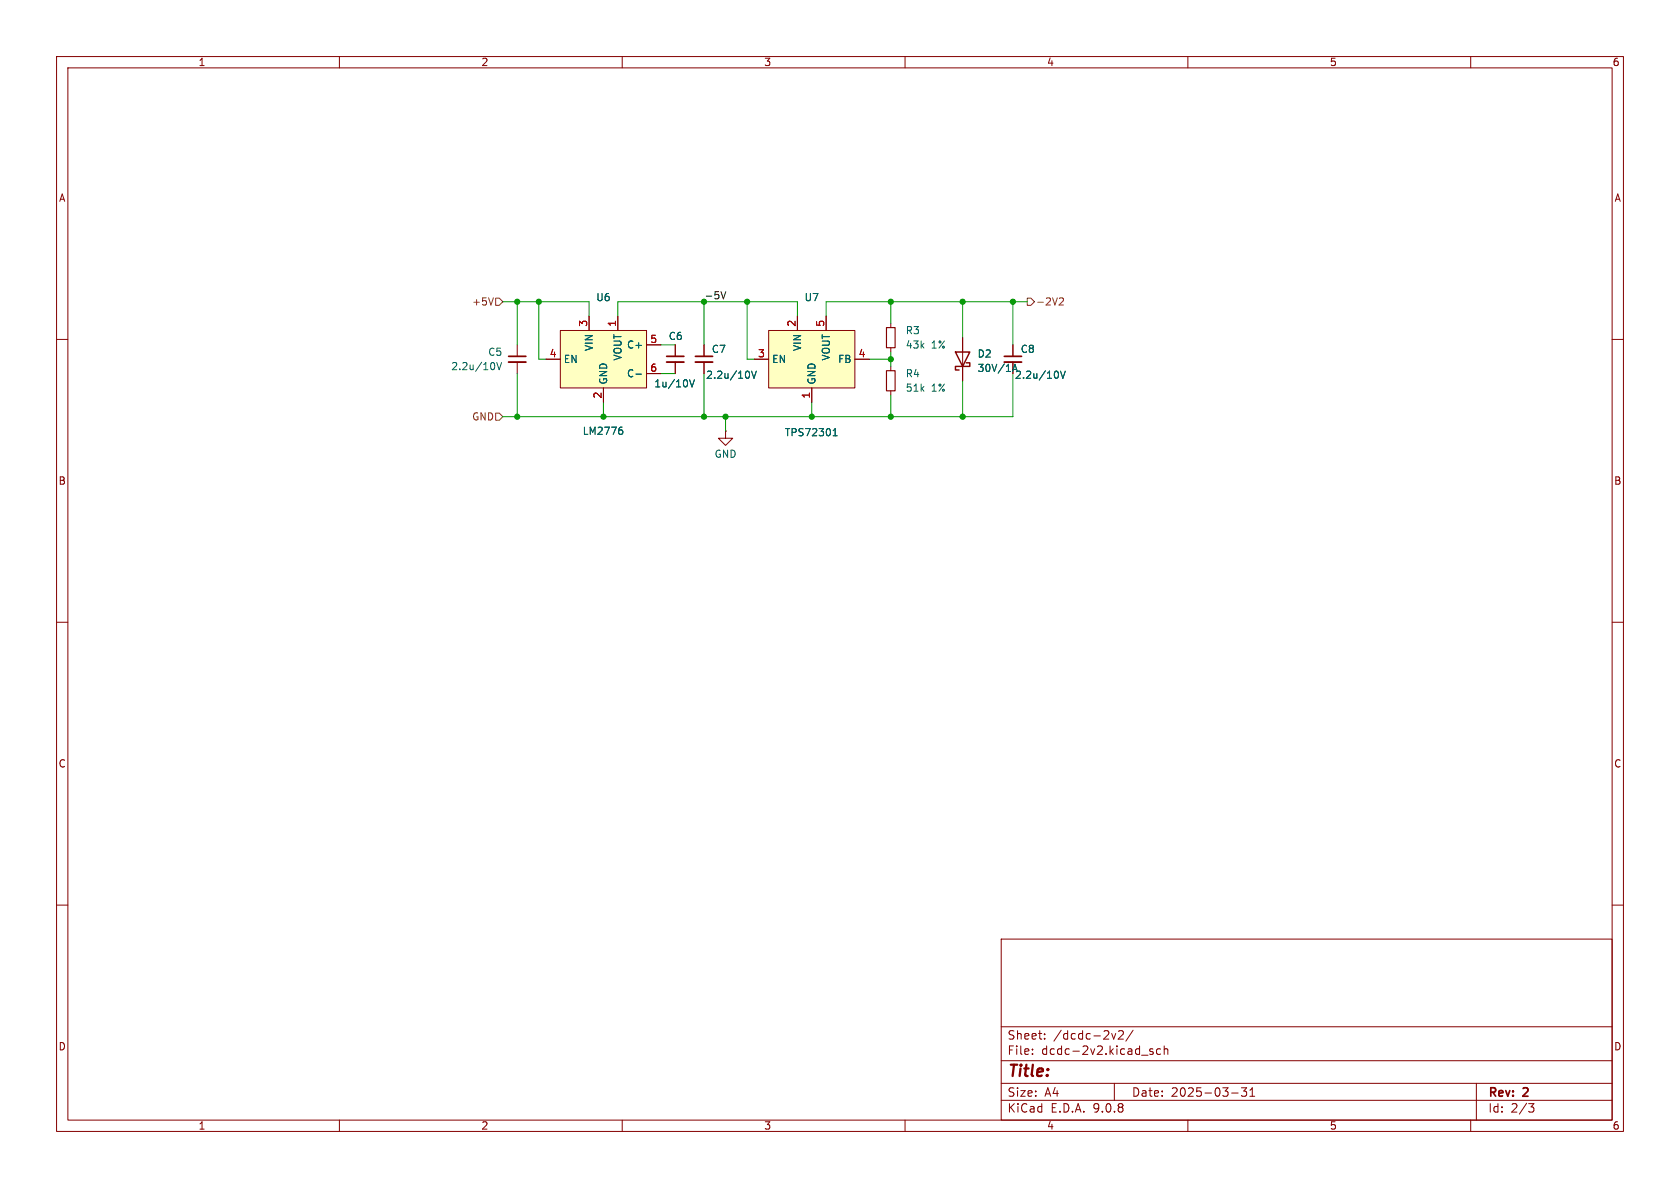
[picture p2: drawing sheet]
<svg xmlns="http://www.w3.org/2000/svg" width="297mm" height="210mm" viewBox="0 0 297 210" stroke-linecap="round" stroke-linejoin="round" font-family="sans-serif">
<g fill="none" stroke="#840000" stroke-width=".18">
<path d="M10 10h277v190h-277zM12 12h273v186h-273zM60 10v2M110 10v2M160 10v2M210 10v2M260 10v2M10 60h2M285 60h2M10 110h2M285 110h2M10 160h2"/>
<path d="M177 166h108v32h-108zM285 160h2M60 198v2M110 198v2M160 198v2M177 194.5h108M177 191.5h108M177 187.5h108M177 181.5h108M182.5 186.3v.1M182.5 185.5v.1M184.7 183.6v.1"/>
<path d="M184.7 182.8v.1M196.5 182.7l.4 1 .3-1M197 191.5v3M197.7 182.3l.6-.1 .2 .1 .1 .3-.9 1.1h.9M200.3 182.1l-1.3 2M203.8 185.5l-.3-.1-.3 .2 .1 .2 .5 .2v.3h-.6M205.2 185.5l-.5-.1-.2 .3v.4l.1 .2h.6M205.8 185.5l.2-.1 .4 .1 .1 .9M205.8 184.9v1.5M210 198v2M217.7 193.2h1.2M219.5 192.3h.9l-.5 .6 .4 .1v.7l-.2 .1h-.4l-.2-.1"/>
<path d="M221 193.8h.8M221 192.7l.4-.4v1.5M260 198v2M261 191.5v6.5M270.2 195.1h1l-.5 .6 .4 .1 .1 .5-.3 .3h-.4"/>
</g>
<path d="M99.1 58.4h15.2v10.2h-15.2z" fill="#ffffc2"/>
<g fill="none" stroke="#840000" stroke-width=".18">
<path d="M99.1 58.4h15.2v10.2h-15.2zM104.1 55.9v2.5M109.2 55.9v2.5M157.5 57.2v.7M91.4 61v2M91.4 64v2M96.5 63.5h2.6M106.7 68.6v2.5M114.3 61h2.5M114.3 66h2.5M157.5 61.5v.7M157.5 64.8v.7"/>
<path d="M157.5 69.1v.8"/>
</g>
<path d="M87.3 64.2l.2 .4-.2 .6M87.8 64.1l.4 1.3 .5-1.3M109.7 75.5h.3M109.9 76l.2 .2v.3l-.2 .3M112.4 66.1h1" fill="none" stroke="#006464" stroke-width=".18"/>
<path d="M156.7 57.9h1.5v3.6h-1.5zM156.7 65.5h1.5v3.6h-1.5z" fill="none" stroke="#840000" stroke-width=".2"/>
<path d="M89.9 63h3.1" fill="none" stroke="#840000" stroke-width=".3"/>
<path d="M89.9 64h3.1" fill="none" stroke="#840000" stroke-width=".33"/>
<path d="M135.9 58.4h15.2v10.2h-15.2z" fill="#ffffc2"/>
<g fill="none" stroke="#840000" stroke-width=".18">
<path d="M104.1 55.9v2.5M109.2 55.9v2.5M135.9 58.4h15.2v10.2h-15.2zM141 55.9v2.5M146 55.9v2.5M170.2 59.7v7.6M96.5 63.5h2.6M106.7 68.6v2.5M114.3 61h2.5M114.3 66h2.5M119.4 61v2M119.4 64v2"/>
<path d="M124.5 61v2M124.5 64v2M128.3 76.2v1.3h1.2l-1.2 1.2-1.3-1.2h1.3M128.3 76.2h.1M133.3 63.5h2.6M143.5 68.6v2.5M151.1 63.5h2.6M179.1 61v2M179.1 64v2"/>
</g>
<path d="M109.7 75.5h.3M109.9 76l.2 .2v.3l-.2 .3M112.4 66.1h1M121.9 67.1l.4 1.3 .5-1.3M132.4 65.7l.1 .4-.1 .7M132.9 65.6l.4 1.3 .4-1.3M147.3 77h.7M147.3 76.1l.4-.3v1.2M179 65.7l.4-1.3 .4 1.3M187 65.7l.1 .4-.1 .7M187.5 65.6l.4 1.3 .4-1.3" fill="none" stroke="#006464" stroke-width=".18"/>
<path d="M117.9 63h3M122.9 63h3.1M177.5 63h3.1" fill="none" stroke="#840000" stroke-width=".3"/>
<path d="M117.9 64h3M122.9 64h3.1M177.5 64h3.1" fill="none" stroke="#840000" stroke-width=".33"/>
<path d="M168.9 62.2h2.5l-1.2 2.6zM170.8 64.1h.6v.7h-2.5v.6h.6" fill="none" stroke="#840000" stroke-width=".25"/>
<path d="M87.2 52.6l-.4 1.3M87.6 52.7h.7l.6 .6-.6 .7h-.7zM181.6 52.7h.6l.7 .6-.7 .7h-.6zM187.3 52.8l.5-.2 .2 .4-.8 .9h.8M87.6 73h.7l.6 .7-.6 .6h-.7z" fill="none" stroke="#725600" stroke-width=".18"/>
<path d="M127.5 51.6l.4 1.2 .4-1.2" fill="none" stroke="#0f0f0f" stroke-width=".18"/>
<g fill="none" stroke="#009600" stroke-width=".18">
<path d="M88.9 53.3h15.2v2.6M91.4 53.3v7.7M95.2 53.3v10.2h1.3M109.2 55.9v-2.6h31.8v2.6M124.5 53.3v7.7M132.1 53.3v10.2h1.2M157.5 53.3v3.9M170.2 53.3v6.4M179.1 53.3v7.7M181.6 53.3h-35.6v2.6M91.4 66v7.7M106.7 71.1v2.6"/>
<path d="M116.8 61h2.6M116.8 66h2.6M124.5 66v7.7M128.3 73.7v2.5M143.5 71.1v2.6M153.7 63.5h3.8M157.5 62.2v2.6M157.5 69.9v3.8M170.2 67.3v6.4M179.1 66v7.7h-90.2"/>
</g>
<g fill="#009600" stroke="#009600" stroke-width=".18">
<circle cx="157.5" cy="53.3" r=".46"/>
<circle cx="170.2" cy="53.3" r=".46"/>
<circle cx="157.5" cy="73.7" r=".46"/>
<circle cx="157.5" cy="63.5" r=".46"/>
<circle cx="143.5" cy="73.7" r=".46"/>
<circle cx="179.1" cy="53.3" r=".46"/>
<circle cx="170.2" cy="73.7" r=".46"/>
<circle cx="124.5" cy="73.7" r=".46"/>
<circle cx="132.1" cy="53.3" r=".46"/>
<circle cx="124.5" cy="53.3" r=".46"/>
<circle cx="95.2" cy="53.3" r=".46"/>
<circle cx="91.4" cy="53.3" r=".46"/>
<circle cx="128.3" cy="73.7" r=".46"/>
<circle cx="91.4" cy="73.7" r=".46"/>
<circle cx="106.7" cy="73.7" r=".46"/>
</g>
<text font-size="2.8" fill="#840000" x="178" y="190.9">Title:</text>
<g font-size="2.1" fill="#840000">
<text x="178" y="184">Sheet:</text>
<text x="186.2" y="184">/dcdc-2v2/</text>
<text x="178" y="186.7">File:</text>
<text x="184.1" y="186.7">dcdc-2v2.kicad_sch</text>
<text x="178" y="196.9">KiCad</text>
<text x="178" y="194.1">Size:</text>
<text x="184.7" y="194.1">A4</text>
<text x="185.7" y="196.9">E.D.A.</text>
<text x="193.3" y="196.9">9.0.8</text>
<text x="200" y="194.1">Date:</text>
<text x="207" y="194.1">2025-03-31</text>
<text x="263" y="194.3">Rev:</text>
<text x="263" y="196.9">Id:</text>
<text x="267.1" y="196.9">2/3</text>
<text x="269.4" y="194.3">2</text>
</g>
<g font-size="1.8" fill="#840000">
<text x="35" y="11.9">1</text>
<text x="85" y="11.9">2</text>
<text x="135" y="11.9">3</text>
<text x="185" y="11.9">4</text>
<text x="235" y="11.9">5</text>
<text x="285" y="11.9">6</text>
<text x="10.3" y="35.9">A</text>
<text x="285.3" y="35.9">A</text>
<text x="10.3" y="85.9">B</text>
<text x="285.3" y="85.9">B</text>
<text x="10.3" y="135.9">C</text>
<text x="285.3" y="135.9">C</text>
<text x="10.3" y="185.9">D</text>
<text x="285.3" y="185.9">D</text>
<text x="35" y="199.9">1</text>
<text x="85" y="199.9">2</text>
<text x="135" y="199.9">3</text>
<text x="185" y="199.9">4</text>
<text x="235" y="199.9">5</text>
<text x="285" y="199.9">6</text>
</g>
<g font-size="1.8" fill="#006464">
<text x="105.3" y="53.4">U6</text>
<text x="142.1" y="53.4">U7</text>
<text x="160" y="59.3">R3</text>
<text x="79.7" y="65.6">2.2u/10V</text>
<text x="86.2" y="63.1">C5</text>
<text x="99.6" y="64.4">EN</text>
<text x="105" y="62.2" transform="rotate(-90 105 62.2)">VIN</text>
<text x="110.1" y="63.8" transform="rotate(-90 110.1 63.8)">VOUT</text>
<text x="110.7" y="61.8">C+</text>
<text x="118.1" y="60.3">C6</text>
<text x="125.7" y="62.6">C7</text>
<text x="136.4" y="64.4">EN</text>
<text x="141.8" y="62.2" transform="rotate(-90 141.8 62.2)">VIN</text>
<text x="146.9" y="63.8" transform="rotate(-90 146.9 63.8)">VOUT</text>
<text x="148.1" y="64.4">FB</text>
<text x="160" y="61.8">43k</text>
<text x="164.6" y="61.8">1%</text>
<text x="172.7" y="63.4">D2</text>
<text x="172.7" y="66">30V/1A</text>
<text x="180.3" y="62.6">C8</text>
<text x="107.5" y="68.1" transform="rotate(-90 107.5 68.1)">GND</text>
<text x="110.7" y="66.9">C-</text>
<text x="115.6" y="68.7">1u/10V</text>
<text x="124.7" y="67.2">2.2u/10V</text>
<text x="144.4" y="68.1" transform="rotate(-90 144.4 68.1)">GND</text>
<text x="160" y="66.9">R4</text>
<text x="160" y="69.4">51k</text>
<text x="164.6" y="69.4">1%</text>
<text x="179.3" y="67.2">2.2u/10V</text>
<text x="102.9" y="77.1">LM2776</text>
<text x="138.7" y="77.3">TPS72301</text>
<text x="126.2" y="81.1">GND</text>
</g>
<text font-size="1.8" fill="#0f0f0f" x="124.5" y="53">-5V</text>
<g font-size="1.8" fill="#725600">
<text x="83.4" y="54.2">+5V</text>
<text x="183.1" y="54.2">-2V2</text>
<text x="83.4" y="74.5">GND</text>
</g>
<g font-size="1.8" fill="#a90000">
<text x="103.9" y="57.9" transform="rotate(-90 103.9 57.9)">3</text>
<text x="109" y="57.9" transform="rotate(-90 109 57.9)">1</text>
<text x="140.7" y="57.9" transform="rotate(-90 140.7 57.9)">2</text>
<text x="145.8" y="57.9" transform="rotate(-90 145.8 57.9)">5</text>
<text x="97.1" y="63.2">4</text>
<text x="114.9" y="60.7">5</text>
<text x="114.9" y="65.8">6</text>
<text x="133.9" y="63.2">3</text>
<text x="151.7" y="63.2">4</text>
<text x="106.4" y="70.6" transform="rotate(-90 106.4 70.6)">2</text>
<text x="143.3" y="70.6" transform="rotate(-90 143.3 70.6)">1</text>
</g>
</svg>
